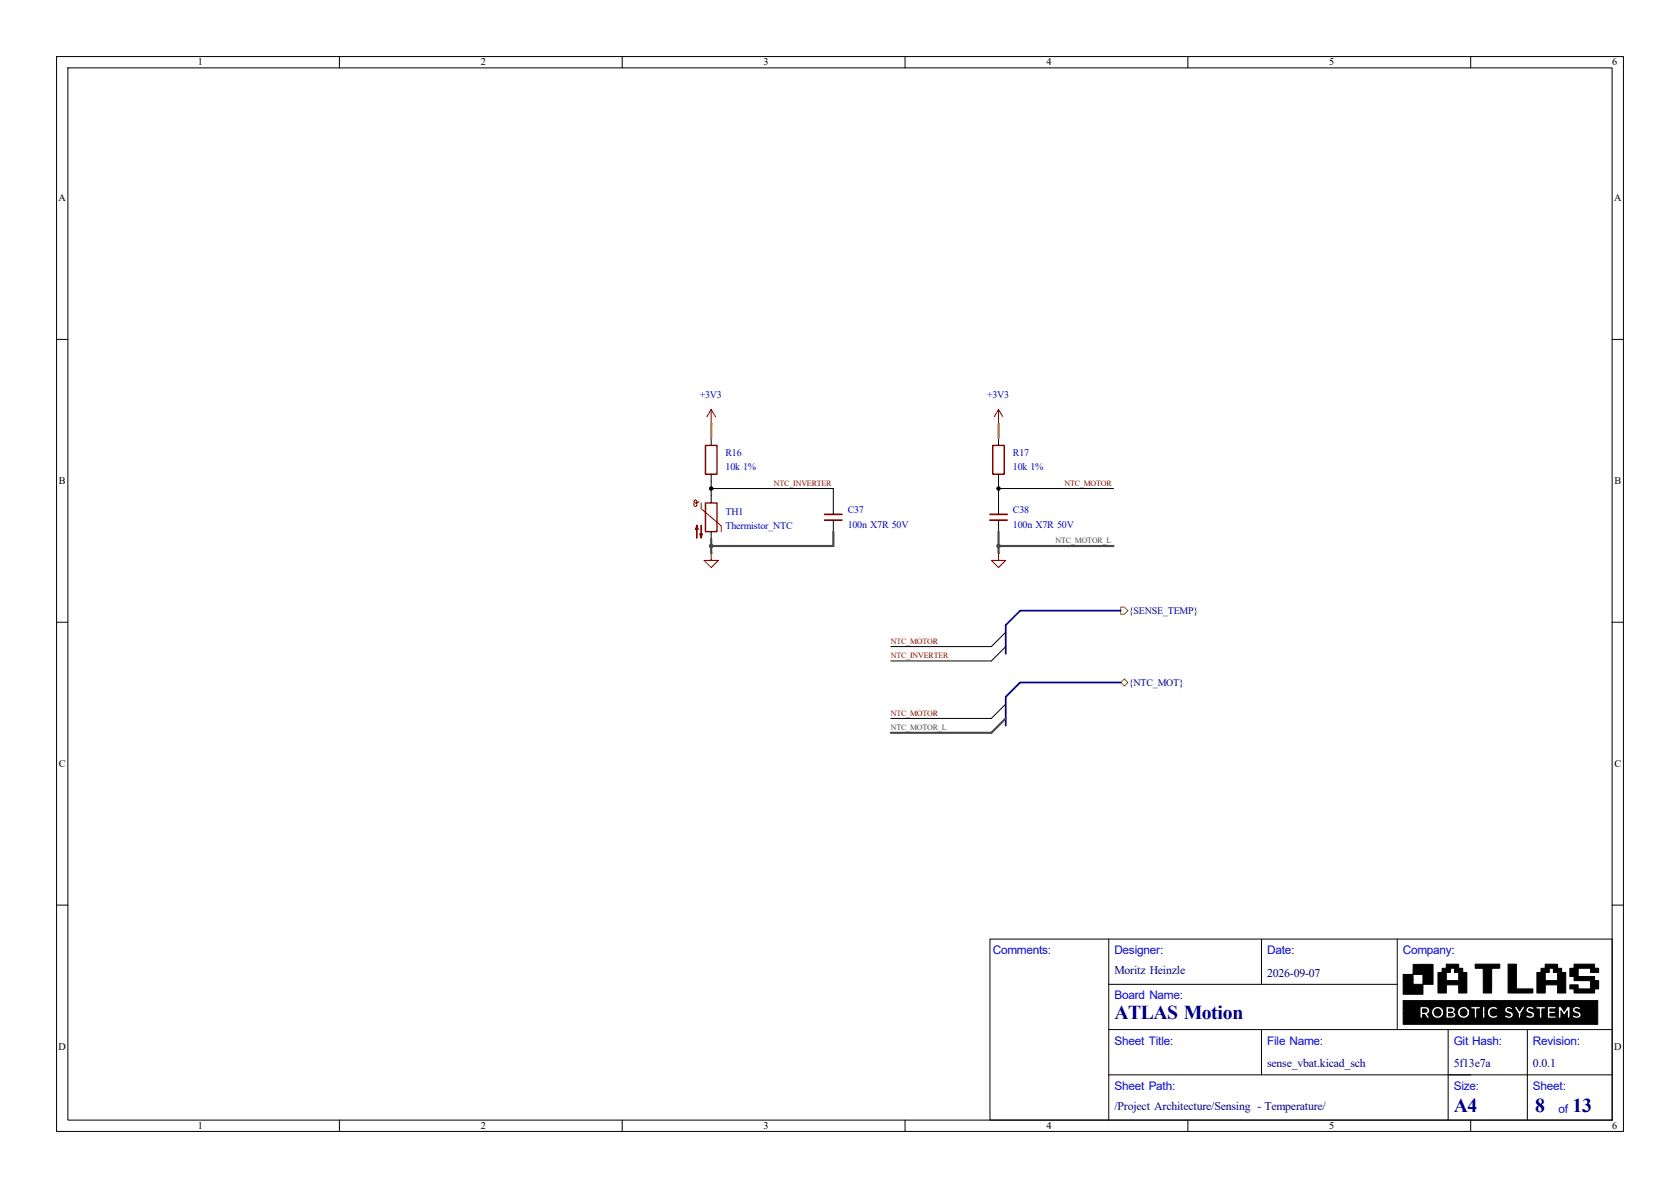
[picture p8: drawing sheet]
<svg xmlns="http://www.w3.org/2000/svg" width="297mm" height="210mm" viewBox="0 0 297 210" stroke-linecap="round" stroke-linejoin="round" font-family="sans-serif">
<g fill="none" stroke="#000" stroke-width=".18">
<path d="M10 10h277v190h-277zM12 12h273v186h-273zM60 10v2M110 10v2M160 10v2M210 10v2M260 10v2M10 60h2M125.7 74.9h.1M125.7 77.5v1.2M176.5 74.9h.1M176.5 77.5v1.2"/>
<path d="M285 60h2M125.7 97.8h.1M125.7 83.8v5.1M125.7 94v1.3M125.7 86.4h21.6v4.5M147.3 91.9v2.1M176.5 97.8h.1M176.5 83.8v7.1M176.5 91.9v2.1M176.5 86.4h20.3M10 110h2M177.8 111.8l-2.5 2.5h-17.8"/>
<path d="M177.8 114.3l-2.5 2.5h-17.8M285 110h2M177.8 124.5l-2.5 2.5h-17.8M10 160h2M175 166h110v32h-110zM196 174h51M196 166v32M223 166v8M247 166v16M285 160h2M60 198v2M110 198v2"/>
<path d="M160 198v2M196 190h89M196 182h89M210 198v2M223 182v8M256 182v16M260 198v2M270 182v16"/>
</g>
<g fill="#000" stroke="#000" stroke-width=".18">
<path d="M251.5 178.4h.5a.31 .31 0 0 1 .3 .4 .31 .31 0 0 1-.5 .1l-.3 .1zM248.1 172.3h1.7v-1.8h3.5v3.5h-1.7v1.8h-3.5v-2.7h1.7v.9h1.8v-1.7h-1.8v.8h-1.7zM256.1 178.4h.6l.1 .2-.7 .2zM256.1 179.1a.62 .62 0 0 1 .8 .3l-.1 .2h-.7zM254.2 171.9h1.5v1.4h2.2v-1.4h-.8v-.4a.3 .3 0 0 0 0-.3 .3 .3 0 0 0-.4 0h-.3v.7h-1.5l.1-.7h.7v-.8l2.2 .1v.7h.7v.7h.7v3.6h-1.4v-1.4h-2.2v1.4h-1.5zM260.8 170.4h4.3v.7l-1.4 .1v4.3h-1.5v-4.3h-1.4zM266.6 170.4h1.5v4.4h2.9v.7h-4.4zM271.7 171.9h1.5v1.4h2.2v-1.4h-.8v-.7h-.7v.7h-1.5v-.7h.8v-.8l2.2 .1v.7h.7v.7h.7v3.6h-1.4v-1.4h-2.2v1.4h-1.5zM277.5 171.2h.8v-.8h3.6v.8h.7v.7h-1.4v-.7h-2.2v1.4h2.9v.7h.7v1.5h-.7v.7h-3.6v-.7h-.8v-.7h1.5v.7h2.2v-1.4l-2.9-.1v-.7h-.8zM248.1 176.9h34.4v4.2h-34.4v-1.9h2.9l.1 .8h.4v-.7h.3l.5 .7h.2h.3l-.5-.7 .4-.4h.4v.2a1.08 1.08 0 0 0 1.1 .9 1.08 1.08 0 0 0 1-1h.4v1h.9a.59 .59 0 0 0 .8-.3 .59 .59 0 0 0-.3-.8h.7a1.07 1.07 0 0 0 1.4 1.1 1.07 1.07 0 0 0 .3-1.9h.6v.3h.6v1.6h.5v-1h1v1h.4v-1h.4a1.07 1.07 0 0 0 .7 1 1.07 1.07 0 0 0 1.2-.3h1.1l.1 .1a.82 .82 0 0 0 1 .2 .82 .82 0 0 0 .5-.9l-1-.6a.54 .54 0 0 1 .7 0l.3-.3-.4-.2h.6l.3 .6a1.37 1.37 0 0 1 .4 1.4h.5v-.3h.8a1 1 0 0 0 1.6-.2 .8 .8 0 0 0-.9-.8l-.2-.2 .1-.1 .2-.1 .5 .2 .2-.4h.3v.2l.6 .1v1.6h.5v-1h1v1h1.5v-.4h-1.1v-.4h1v-.2h.5v1h.5v-1.3l.5 .8 .6-.8v1.3h.5v-.3h.3a.88 .88 0 0 0 .9 .3 .88 .88 0 0 0 .7-.7 1.14 1.14 0 0 0-1-.7l-.1-.1a.54 .54 0 0 1 .8 0l.3-.3a.85 .85 0 0 0-1.5 .3 1.1 1.1 0 0 0 1 .8l.1 .1a.64 .64 0 0 1-.9 0l-.3 .3h-.3v-1.8h-.5l-.6 .9-.5-.9h-.5v1.1h-.5v-.2h-1v-.4h1.1v-.5h-1.5v1.1h-1v-.6h.6v-.5h-1.7v.2h-.3a.77 .77 0 0 0-1-.1 .77 .77 0 0 0-.3 .9l.9 .5a.52 .52 0 0 1-.8 0l-.3 .3h-.8v-.5l.7-1.2-.5-.1-.5 .8-.4-.8h-1.3a.64 .64 0 0 0-.9 .5 .64 .64 0 0 0 .7 .8l.4 .2a.39 .39 0 0 1-.3 .2 .39 .39 0 0 1-.4-.1l-.2-.1-.3 .3h-1.1l-.3-.3a.65 .65 0 0 1-.9-.1 .65 .65 0 0 1 0-.9 .65 .65 0 0 1 1 .1l.2-.3h-.1a1.08 1.08 0 0 0-1.1-.2 1.08 1.08 0 0 0-.7 1h-.4v-1.1h-.4v1.1h-1v-.6h.6v-.5h-1.7v.2h-.6a1.08 1.08 0 0 0-1.7 .8h-.6l.1-.2a.67 .67 0 0 0-.2-.7 .67 .67 0 0 0-.8 0l-.6-.1v1.1h-.4v-.2a1.09 1.09 0 0 0-1.1-.9 1.09 1.09 0 0 0-1 1h-.4v-.1a.82 .82 0 0 0-1.1-.8h-.6v1.2h-2.9z"/>
<circle cx="125.7" cy="86.4" r=".3"/>
<circle cx="176.5" cy="86.4" r=".3"/>
<circle cx="254.2" cy="179" r=".63"/>
<circle cx="258.8" cy="179" r=".63"/>
</g>
<path d="M125.7 72.4l-.7 1.3M125.7 72.4l.8 1.3M125.7 72.4v2.5M176.5 72.4l-.7 1.3M176.5 72.4l.8 1.3M176.5 72.4v2.5M122.9 88.9l-.2-.3 .2-.2 .3 .2v.7l-.2 .2h-.2l-.2-.5M123.6 88.6l-.3 .3h-.4M124 88.9v1l3.5 3.1v1M125.7 97.8v1.3h1.3l-1.3 1.2-1.2-1.2h1.2M176.5 97.8v1.3h1.3l-1.3 1.2-1.2-1.2h1.2" fill="none" stroke="#840000" stroke-width=".18"/>
<path d="M124.7 78.7h2v5.1h-2zM175.5 78.7h2v5.1h-2zM124.7 88.9h2v5.1h-2z" fill="none" stroke="#840000" stroke-width=".25"/>
<path d="M145.8 90.9h3M145.8 91.9h3M175 90.9h3.1M175 91.9h3.1" fill="none" stroke="#840000" stroke-width=".3"/>
<g fill="#840000" stroke="#840000" stroke-width=".18">
<path d="M123.2 92.8l.2 .8h-.5l.3-.8v2.3z"/>
<path d="M124 92.8v2.3l-.3-.7h.5l-.2 .7z"/>
</g>
<path d="M198.1 107.3h.7l.6 .7-.6 .6h-.7zM198.1 120.7l.7-.7 .6 .7-.6 .6z" fill="none" stroke="#725600" stroke-width=".18"/>
<path d="M198.1 108h-17.8l-2.5 2.5v5.1M198.1 120.7h-17.8l-2.5 2.5v5.1" fill="none" stroke="#000084" stroke-width=".3"/>
<path d="M125.7 74.9v2.6M176.5 74.9v2.6" fill="none" stroke="#f90" stroke-width=".38"/>
<path d="M125.7 95.3v2.5M147.3 94v2.5h-21.6M176.5 94v3.8M176.5 96.5h20.3M177.8 127l-2.5 2.5h-17.8" fill="none" stroke="#484848" stroke-width=".38"/>
<g fill="#484848" stroke="#484848" stroke-width=".18">
<circle cx="176.5" cy="96.5" r=".32"/>
<circle cx="125.7" cy="96.5" r=".32"/>
</g>
<g font-size="3.5" fill="#00007f">
<text x="197" y="180.1">ATLAS Motion</text>
<text x="257" y="196.6">A4</text>
<text x="271.4" y="196.6">8</text>
<text x="278" y="196.6">13</text>
</g>
<g font-size="2.1" fill="#00f">
<text x="175.5" y="168.7">Comments:</text>
<text x="197" y="168.7">Designer:</text>
<text x="224" y="168.7">Date:</text>
<text x="248" y="168.7">Company:</text>
<text x="197" y="176.7">Board Name:</text>
<text x="197" y="184.7">Sheet Title:</text>
<text x="224" y="184.7">File Name:</text>
<text x="257" y="184.7">Git Hash:</text>
<text x="271" y="184.7">Revision:</text>
<text x="197" y="192.7">Sheet Path:</text>
<text x="257" y="192.7">Size:</text>
<text x="271" y="192.7">Sheet:</text>
<text x="275.5" y="196.7">of</text>
</g>
<g font-size="2.1" fill="#00007f">
<text x="197" y="172.2">Moritz Heinzle</text>
<text x="224" y="172.7">2026-09-07</text>
<text x="224" y="188.7">sense_vbat.kicad_sch</text>
<text x="257" y="188.7">5f13e7a</text>
<text x="271" y="188.7">0.0.1</text>
<text x="197" y="196.2">/Project Architecture/Sensing - Temperature/</text>
</g>
<g font-size="1.8">
<text x="35" y="11.6">1</text>
<text x="85" y="11.6">2</text>
<text x="135" y="11.6">3</text>
<text x="185" y="11.6">4</text>
<text x="235" y="11.6">5</text>
<text x="285" y="11.6">6</text>
<text x="10.3" y="35.6">A</text>
<text x="285.3" y="35.6">A</text>
<text x="10.4" y="85.6">B</text>
<text x="285.4" y="85.6">B</text>
<text x="10.4" y="135.6">C</text>
<text x="285.4" y="135.6">C</text>
<text x="10.3" y="185.6">D</text>
<text x="285.3" y="185.6">D</text>
<text x="35" y="199.6">1</text>
<text x="85" y="199.6">2</text>
<text x="135" y="199.6">3</text>
<text x="185" y="199.6">4</text>
<text x="235" y="199.6">5</text>
<text x="285" y="199.6">6</text>
</g>
<g font-size="1.8" fill="#0000c2">
<text x="123.7" y="70.4">+3V3</text>
<text x="174.5" y="70.4">+3V3</text>
<text x="128.3" y="83.1">10k 1%</text>
<text x="128.3" y="80.6">R16</text>
<text x="179.1" y="83.1">10k 1%</text>
<text x="179.1" y="80.6">R17</text>
<text x="128.3" y="91">TH1</text>
<text x="128.3" y="93.6">Thermistor_NTC</text>
<text x="149.9" y="90.7">C37</text>
<text x="149.9" y="93.3">100n X7R 50V</text>
<text x="179.1" y="90.7">C38</text>
<text x="179.1" y="93.3">100n X7R 50V</text>
</g>
<g font-size="1.8" fill="#000084">
<text x="199.6" y="108.5">{SENSE_TEMP}</text>
<text x="199.6" y="121.2">{NTC_MOT}</text>
</g>
<g font-size="1.4" fill="#840000">
<text x="136.8" y="85.9">NTC_INVERTER</text>
<text x="188.2" y="85.9">NTC_MOTOR</text>
<text x="157.5" y="113.8">NTC_MOTOR</text>
<text x="157.5" y="116.4">NTC_INVERTER</text>
<text x="157.5" y="126.5">NTC_MOTOR</text>
</g>
<g font-size="1.4" fill="#484848">
<text x="186.6" y="96.1">NTC_MOTOR_L</text>
<text x="157.5" y="129.1">NTC_MOTOR_L</text>
</g>
</svg>
